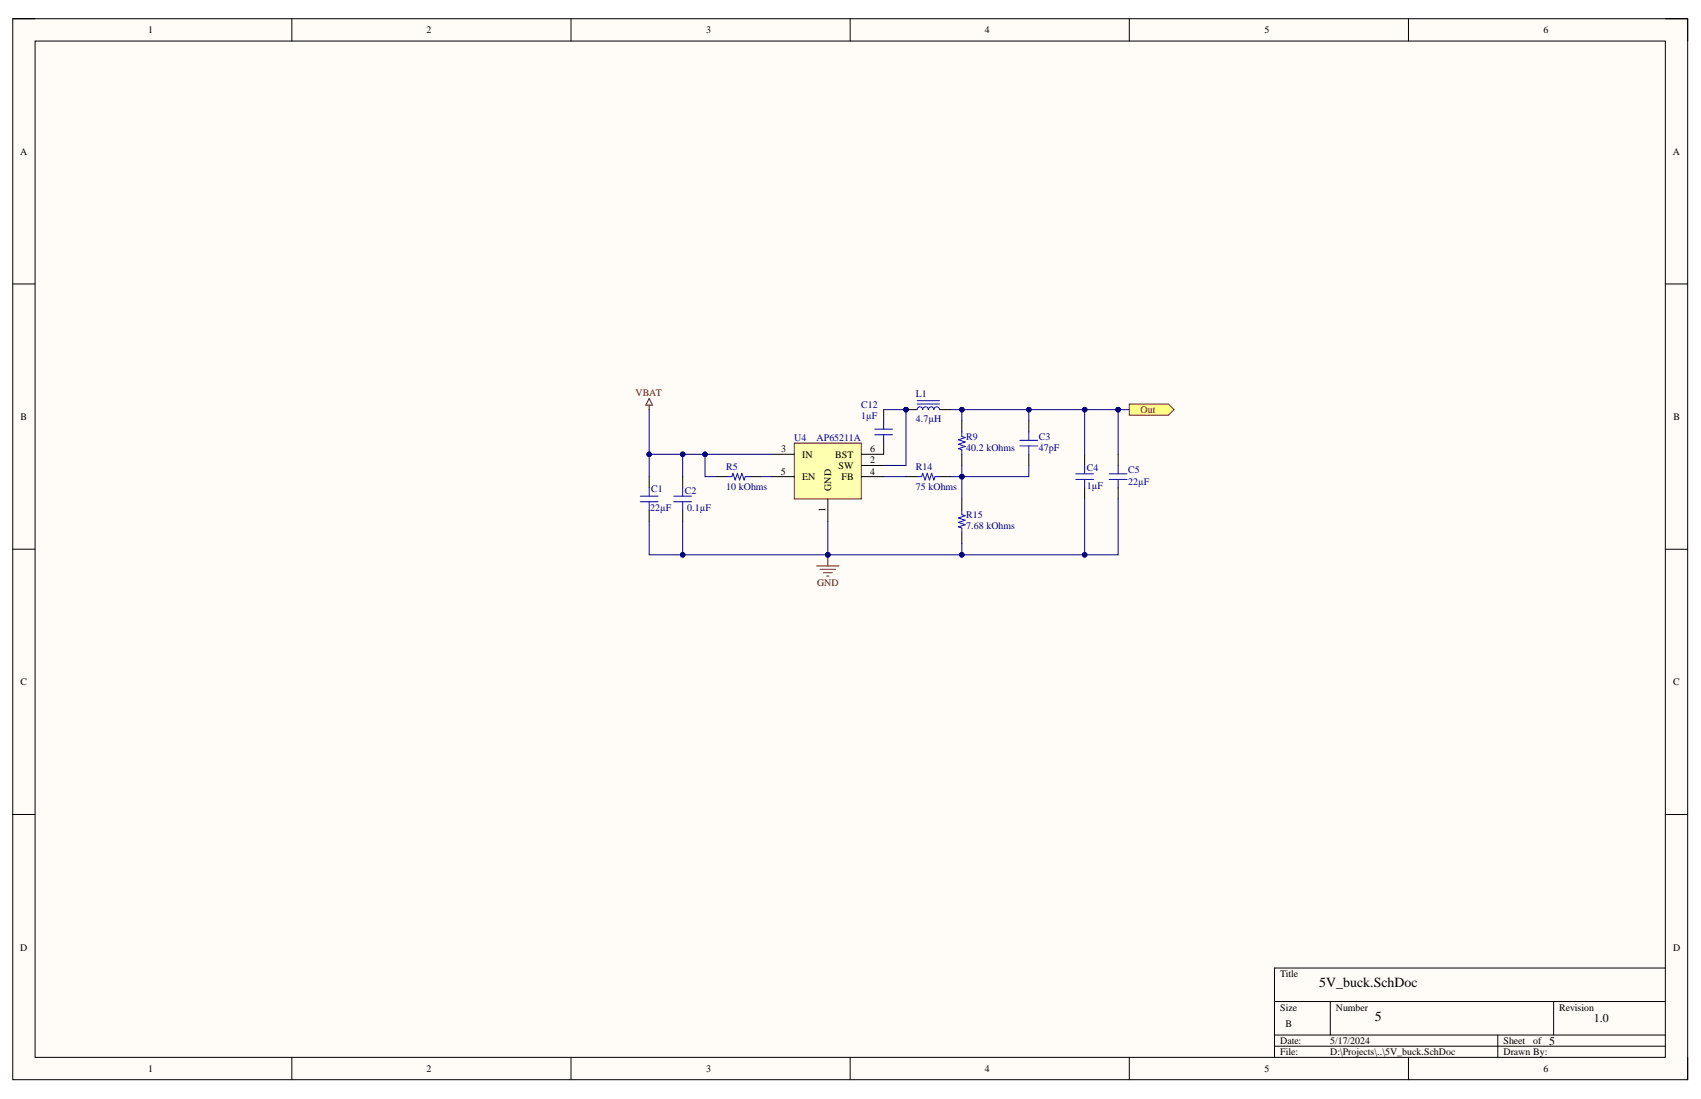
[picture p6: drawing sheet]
<svg xmlns="http://www.w3.org/2000/svg" width="432mm" height="279mm" viewBox="0 0 432 279" stroke-linecap="round" stroke-linejoin="round" font-family="sans-serif">
<path d="M3.2 4.8h425.2v269.3h-425.2z" fill-rule="evenodd" fill="#fffcf8"/>
<path d="M3.2 4.8h425.2v269.3h-425.2z" fill="none" stroke="#000" stroke-width=".25"/>
<path d="M8.9 10.4h413.8v258.1h-413.8z" fill-rule="evenodd" fill="#fffcf8"/>
<g fill="none" stroke="#000" stroke-width=".25">
<path d="M3.2 4.8h5.7M8.9 10.4h413.8v258.1h-413.8zM74.1 4.8v5.6M144.9 4.8v5.6M215.8 4.8v5.6M286.7 4.8v5.6M357.5 4.8v5.6M422.7 4.8h5.7v5.6M3.2 72.1h5.7M422.7 72.1h5.7M275.3 115.3v2.9M3.2 139.5h5.7"/>
<path d="M173.3 121v2.9M173.3 129.5v2.9M275.3 123.9v2.8M422.7 139.5h5.7M3.2 206.8h5.7M422.7 206.8h5.7M323.5 254.3h99.2M337.7 254.3v8.5M394.4 254.3v8.5M422.7 245.8h-99.2v22.7M74.1 268.5v5.6M144.9 268.5v5.6"/>
<path d="M215.8 268.5v5.6M286.7 268.5v5.6M323.5 262.8h99.2M323.5 265.6h99.2M357.5 268.5v5.6M380.2 262.8v5.7M428.4 268.5v5.6"/>
</g>
<path d="M164.8 101.2l.8 1.7h-1.7zM164.8 102.9v1.1M207.3 143.7h5.7M208.2 144.6h3.9M209 145.4h2.3M209.9 146.3h.5M210.1 140.9v2.8" fill="none" stroke="#800000" stroke-width=".25"/>
<path d="M275.3 118.2v2.1M171 127.4h4.6M171 126h4.6M173.3 123.9v2.1M173.3 127.4v2.1M273.1 120.3h4.5M273.1 121.7h4.5M275.3 121.7v2.2" fill="none" stroke="#00f" stroke-width=".25"/>
<circle cx="210.1" cy="140.9" r=".57" fill="#000080"/>
<circle cx="210.1" cy="140.9" r=".57" fill="none" stroke="#000080" stroke-width=".25"/>
<path d="M286.7 102.6h9.9l1.4 1.4-1.4 1.4h-9.9z" fill-rule="evenodd" fill="#ffff80"/>
<path d="M286.7 102.6h9.9l1.4 1.4-1.4 1.4h-9.9z" fill="none" stroke="#800000" stroke-width=".25"/>
<path d="M283.8 115.3v2.9M164.8 121v2.9M164.8 129.5v2.9M181.8 121h2.8M190.3 121h2.8M283.8 123.9v2.8" fill="none" stroke="#000" stroke-width=".25"/>
<path d="M283.8 118.2v2.1M162.5 126h4.6M162.5 127.4h4.6M164.8 123.9v2.1M164.8 127.4v2.1M184.6 121h1.2l.3-.8 .5 1.7 .6-1.7 .5 1.7 .6-1.7 .6 1.7 .3-.9h1.1M281.6 120.3h4.5M281.6 121.7h4.5M283.8 121.7v2.2" fill="none" stroke="#00f" stroke-width=".25"/>
<path d="M201.6 112.5h17.1v14.2h-17.1z" fill-rule="evenodd" fill="#ffffb0"/>
<path d="M201.6 112.5h17.1v14.2h-17.1z" fill="none" stroke="#800000" stroke-width=".25"/>
<g fill="none" stroke="#000" stroke-width=".25">
<path d="M196 115.3h5.6M218.7 118.2h5.6M224.3 112.5v2.8h-5.6M224.3 104v2.8M244.2 106.8v2.9M244.2 115.3v2.9M261.2 106.8v2.9M261.2 115.3v2.9M196 121h5.6M210.1 126.7v5.7M218.7 121h5.6M230 121h2.8"/>
<path d="M238.5 121h2.8M244.2 126.7v2.8M244.2 135.2v2.8"/>
</g>
<path d="M222.1 110.4h4.5M222.1 109h4.5M224.3 106.8v2.2M224.3 110.4v2.1M244.2 109.7v1.1l.8 .3-1.7 .6 1.7 .5-1.7 .6 1.7 .6-1.7 .5 .9 .3v1.1M258.9 111.8h4.5M258.9 113.2h4.5M261.2 109.7v2.1M261.2 113.2v2.1M232.8 121h1.2l.2-.8 .6 1.7 .6-1.7 .5 1.7 .6-1.7 .6 1.7 .3-.9h1.1M244.2 129.5v1.2l.8 .2-1.7 .6 1.7 .6-1.7 .5 1.7 .6-1.7 .6 .9 .3v1.1" fill="none" stroke="#00f" stroke-width=".25"/>
<circle cx="230" cy="104" r=".57" fill="#000080"/>
<circle cx="230" cy="104" r=".57" fill="none" stroke="#000080" stroke-width=".25"/>
<path d="M230 104h2.8M238.5 104h2.8" fill="none" stroke="#000" stroke-width=".25"/>
<circle cx="230" cy="104" r=".57" fill="#000080"/>
<g fill="none" stroke="#000080" stroke-width=".25">
<path d="M261.2 104v2.8"/>
<circle cx="230" cy="104" r=".57"/>
</g>
<path d="M232.8 104a.71 .71 0 0 1 .7-.7 .71 .71 0 0 1 .7 .7 .71 .71 0 0 1 .7-.7 .71 .71 0 0 1 .8 .7 .71 .71 0 0 1 .7-.7 .71 .71 0 0 1 .7 .7 .71 .71 0 0 1 .7-.7 .71 .71 0 0 1 .7 .7M232.8 102.6h5.7M232.8 101.7h5.7" fill="none" stroke="#00f" stroke-width=".25"/>
<circle cx="261.2" cy="104" r=".57" fill="#000080"/>
<g fill="none" stroke="#000080" stroke-width=".25">
<path d="M164.8 132.4v8.5h8.5"/>
<circle cx="261.2" cy="104" r=".57"/>
</g>
<circle cx="173.3" cy="140.9" r=".57" fill="#000080"/>
<g fill="none" stroke="#000080" stroke-width=".25">
<path d="M196 115.3h-31.2v5.7"/>
<circle cx="173.3" cy="140.9" r=".57"/>
</g>
<circle cx="164.8" cy="115.3" r=".57" fill="#000080"/>
<circle cx="164.8" cy="115.3" r=".57" fill="none" stroke="#000080" stroke-width=".25"/>
<circle cx="173.3" cy="115.4" r=".57" fill="#000080"/>
<circle cx="173.3" cy="115.4" r=".57" fill="none" stroke="#000080" stroke-width=".25"/>
<circle cx="179" cy="115.4" r=".57" fill="#000080"/>
<g fill="none" stroke="#000080" stroke-width=".25">
<path d="M173.3 132.4v8.5h36.8v-8.5"/>
<circle cx="179" cy="115.4" r=".57"/>
</g>
<circle cx="210.1" cy="140.9" r=".57" fill="#000080"/>
<circle cx="210.1" cy="140.9" r=".57" fill="none" stroke="#000080" stroke-width=".25"/>
<circle cx="173.3" cy="140.9" r=".57" fill="#000080"/>
<g fill="none" stroke="#000080" stroke-width=".25">
<path d="M179 115.3v5.7h2.8"/>
<circle cx="173.3" cy="140.9" r=".57"/>
</g>
<circle cx="179" cy="115.4" r=".57" fill="#000080"/>
<g fill="none" stroke="#000080" stroke-width=".25">
<path d="M193.1 121h2.9M210.1 140.9h65.2"/>
<circle cx="179" cy="115.4" r=".57"/>
</g>
<circle cx="210.1" cy="140.9" r=".57" fill="#000080"/>
<circle cx="210.1" cy="140.9" r=".57" fill="none" stroke="#000080" stroke-width=".25"/>
<circle cx="244.2" cy="140.9" r=".57" fill="#000080"/>
<circle cx="244.2" cy="140.9" r=".57" fill="none" stroke="#000080" stroke-width=".25"/>
<circle cx="275.3" cy="140.9" r=".57" fill="#000080"/>
<g fill="none" stroke="#000080" stroke-width=".25">
<path d="M224.3 104h5.7v14.2h-5.7M224.3 121h5.7"/>
<circle cx="275.3" cy="140.9" r=".57"/>
</g>
<circle cx="230" cy="104" r=".57" fill="#000080"/>
<g fill="none" stroke="#000080" stroke-width=".25">
<path d="M244.2 118.2v2.8h-2.9"/>
<circle cx="230" cy="104" r=".57"/>
</g>
<circle cx="244.2" cy="121" r=".57" fill="#000080"/>
<g fill="none" stroke="#000080" stroke-width=".25">
<path d="M261.2 118.2v2.8h-17"/>
<circle cx="244.2" cy="121" r=".57"/>
</g>
<circle cx="244.2" cy="121" r=".57" fill="#000080"/>
<g fill="none" stroke="#000080" stroke-width=".25">
<path d="M275.3 104h-31.1v2.8"/>
<circle cx="244.2" cy="121" r=".57"/>
</g>
<circle cx="244.2" cy="104" r=".57" fill="#000080"/>
<circle cx="244.2" cy="104" r=".57" fill="none" stroke="#000080" stroke-width=".25"/>
<circle cx="261.2" cy="104" r=".57" fill="#000080"/>
<circle cx="261.2" cy="104" r=".57" fill="none" stroke="#000080" stroke-width=".25"/>
<circle cx="275.3" cy="104" r=".57" fill="#000080"/>
<g fill="none" stroke="#000080" stroke-width=".25">
<path d="M275.3 126.7v14.2h8.5v-14.2"/>
<circle cx="275.3" cy="104" r=".57"/>
</g>
<circle cx="275.3" cy="140.9" r=".57" fill="#000080"/>
<g fill="none" stroke="#000080" stroke-width=".25">
<path d="M283.8 104h-8.5v11.3"/>
<circle cx="275.3" cy="140.9" r=".57"/>
</g>
<circle cx="283.8" cy="104" r=".57" fill="#000080"/>
<circle cx="283.8" cy="104" r=".57" fill="none" stroke="#000080" stroke-width=".25"/>
<circle cx="275.3" cy="104" r=".57" fill="#000080"/>
<g fill="none" stroke="#000080" stroke-width=".25">
<path d="M283.8 104h2.9"/>
<circle cx="275.3" cy="104" r=".57"/>
</g>
<circle cx="283.8" cy="104" r=".57" fill="#000080"/>
<g fill="none" stroke="#000080" stroke-width=".25">
<path d="M164.8 104v11.3"/>
<circle cx="283.8" cy="104" r=".57"/>
</g>
<circle cx="164.8" cy="115.3" r=".57" fill="#000080"/>
<g fill="none" stroke="#000080" stroke-width=".25">
<path d="M173.3 115.3v5.7"/>
<circle cx="164.8" cy="115.3" r=".57"/>
</g>
<circle cx="173.3" cy="115.4" r=".57" fill="#000080"/>
<g fill="none" stroke="#000080" stroke-width=".25">
<path d="M244.2 138v2.9"/>
<circle cx="173.3" cy="115.4" r=".57"/>
</g>
<circle cx="244.2" cy="140.9" r=".57" fill="#000080"/>
<g fill="none" stroke="#000080" stroke-width=".25">
<path d="M244.2 121v5.7"/>
<circle cx="244.2" cy="140.9" r=".57"/>
</g>
<circle cx="244.2" cy="121" r=".57" fill="#000080"/>
<g fill="none" stroke="#000080" stroke-width=".25">
<path d="M283.8 104v11.3"/>
<circle cx="244.2" cy="121" r=".57"/>
</g>
<circle cx="283.8" cy="104" r=".57" fill="#000080"/>
<g fill="none" stroke="#000080" stroke-width=".25">
<path d="M241.3 104h2.9"/>
<circle cx="283.8" cy="104" r=".57"/>
</g>
<circle cx="244.2" cy="104" r=".57" fill="#000080"/>
<circle cx="244.2" cy="104" r=".57" fill="none" stroke="#000080" stroke-width=".25"/>
<g font-size="3.6">
<text x="334.9" y="250.7">5V_buck.SchDoc</text>
<text x="349" y="259.3">5</text>
</g>
<g font-size="3">
<text x="404.6" y="259.6">1.0</text>
<text x="393.2" y="265.3">5</text>
</g>
<g font-size="2.5">
<text x="37.6" y="8.5">1</text>
<text x="108.3" y="8.5">2</text>
<text x="179.3" y="8.5">3</text>
<text x="250" y="8.5">4</text>
<text x="321" y="8.5">5</text>
<text x="391.8" y="8.5">6</text>
<text x="5.2" y="39.4">A</text>
<text x="424.6" y="39.4">A</text>
<text x="5.2" y="106.6">B</text>
<text x="424.8" y="106.6">B</text>
<text x="198.3" y="114.9">3</text>
<text x="203.6" y="116.2">IN</text>
<text x="212" y="116.2">BST</text>
<text x="212.9" y="119.1">SW</text>
<text x="220.9" y="114.9">6</text>
<text x="220.9" y="117.6">2</text>
<text x="198.2" y="120.5">5</text>
<text x="203.6" y="121.9">EN</text>
<text x="211" y="124.7" transform="rotate(-90 211 124.7)">GND</text>
<text x="213.6" y="121.9">FB</text>
<text x="220.9" y="120.5">4</text>
<text x="209.6" y="129.9" transform="rotate(-90 209.6 129.9)">1</text>
<text x="5.2" y="174">C</text>
<text x="424.7" y="174">C</text>
<text x="5.2" y="241.4">D</text>
<text x="424.7" y="241.4">D</text>
<text x="325" y="248.1">Title</text>
<text x="325" y="256.6">Size</text>
<text x="339.1" y="256.6">Number</text>
<text x="395.8" y="256.6">Revision</text>
<text x="326.3" y="260.9">B</text>
<text x="325" y="265.1">Date:</text>
<text x="325" y="268">File:</text>
<text x="337.7" y="265.1">5/17/2024</text>
<text x="337.7" y="268">D:\Projects\..\5V_buck.SchDoc</text>
<text x="381.7" y="265.1">Sheet</text>
<text x="381.7" y="268">Drawn By:</text>
<text x="389.2" y="265.1">of</text>
<text x="37.6" y="272.2">1</text>
<text x="108.3" y="272.2">2</text>
<text x="179.3" y="272.2">3</text>
<text x="250" y="272.2">4</text>
<text x="321" y="272.2">5</text>
<text x="391.8" y="272.2">6</text>
</g>
<g font-size="2.5" fill="#800000">
<text x="161.3" y="100.6">VBAT</text>
<text x="289.5" y="104.9">Out</text>
<text x="207.5" y="148.9">GND</text>
</g>
<g font-size="2.5" fill="#000080">
<text x="232.5" y="100.9">L1</text>
<text x="218.6" y="106.3">1µF</text>
<text x="218.6" y="103.5">C12</text>
<text x="232.5" y="107.1">4.7µH</text>
<text x="201.6" y="112">U4</text>
<text x="207.3" y="112">AP65211A</text>
<text x="245.3" y="111.7">R9</text>
<text x="263.7" y="111.7">C3</text>
<text x="184.4" y="119.3">R5</text>
<text x="232.5" y="119.3">R14</text>
<text x="245.3" y="114.5">40.2 kOhms</text>
<text x="263.7" y="114.5">47pF</text>
<text x="275.9" y="119.7">C4</text>
<text x="165.3" y="125">C1</text>
<text x="173.9" y="125.3">C2</text>
<text x="184.4" y="124.4">10 kOhms</text>
<text x="232.5" y="124.4">75 kOhms</text>
<text x="275.9" y="124.2">1µF</text>
<text x="286.4" y="123.1">22µF</text>
<text x="286.4" y="120.2">C5</text>
<text x="165.1" y="129.8">22µF</text>
<text x="174.5" y="129.8">0.1µF</text>
<text x="245.3" y="131.5">R15</text>
<text x="245.3" y="134.4">7.68 kOhms</text>
</g>
</svg>
